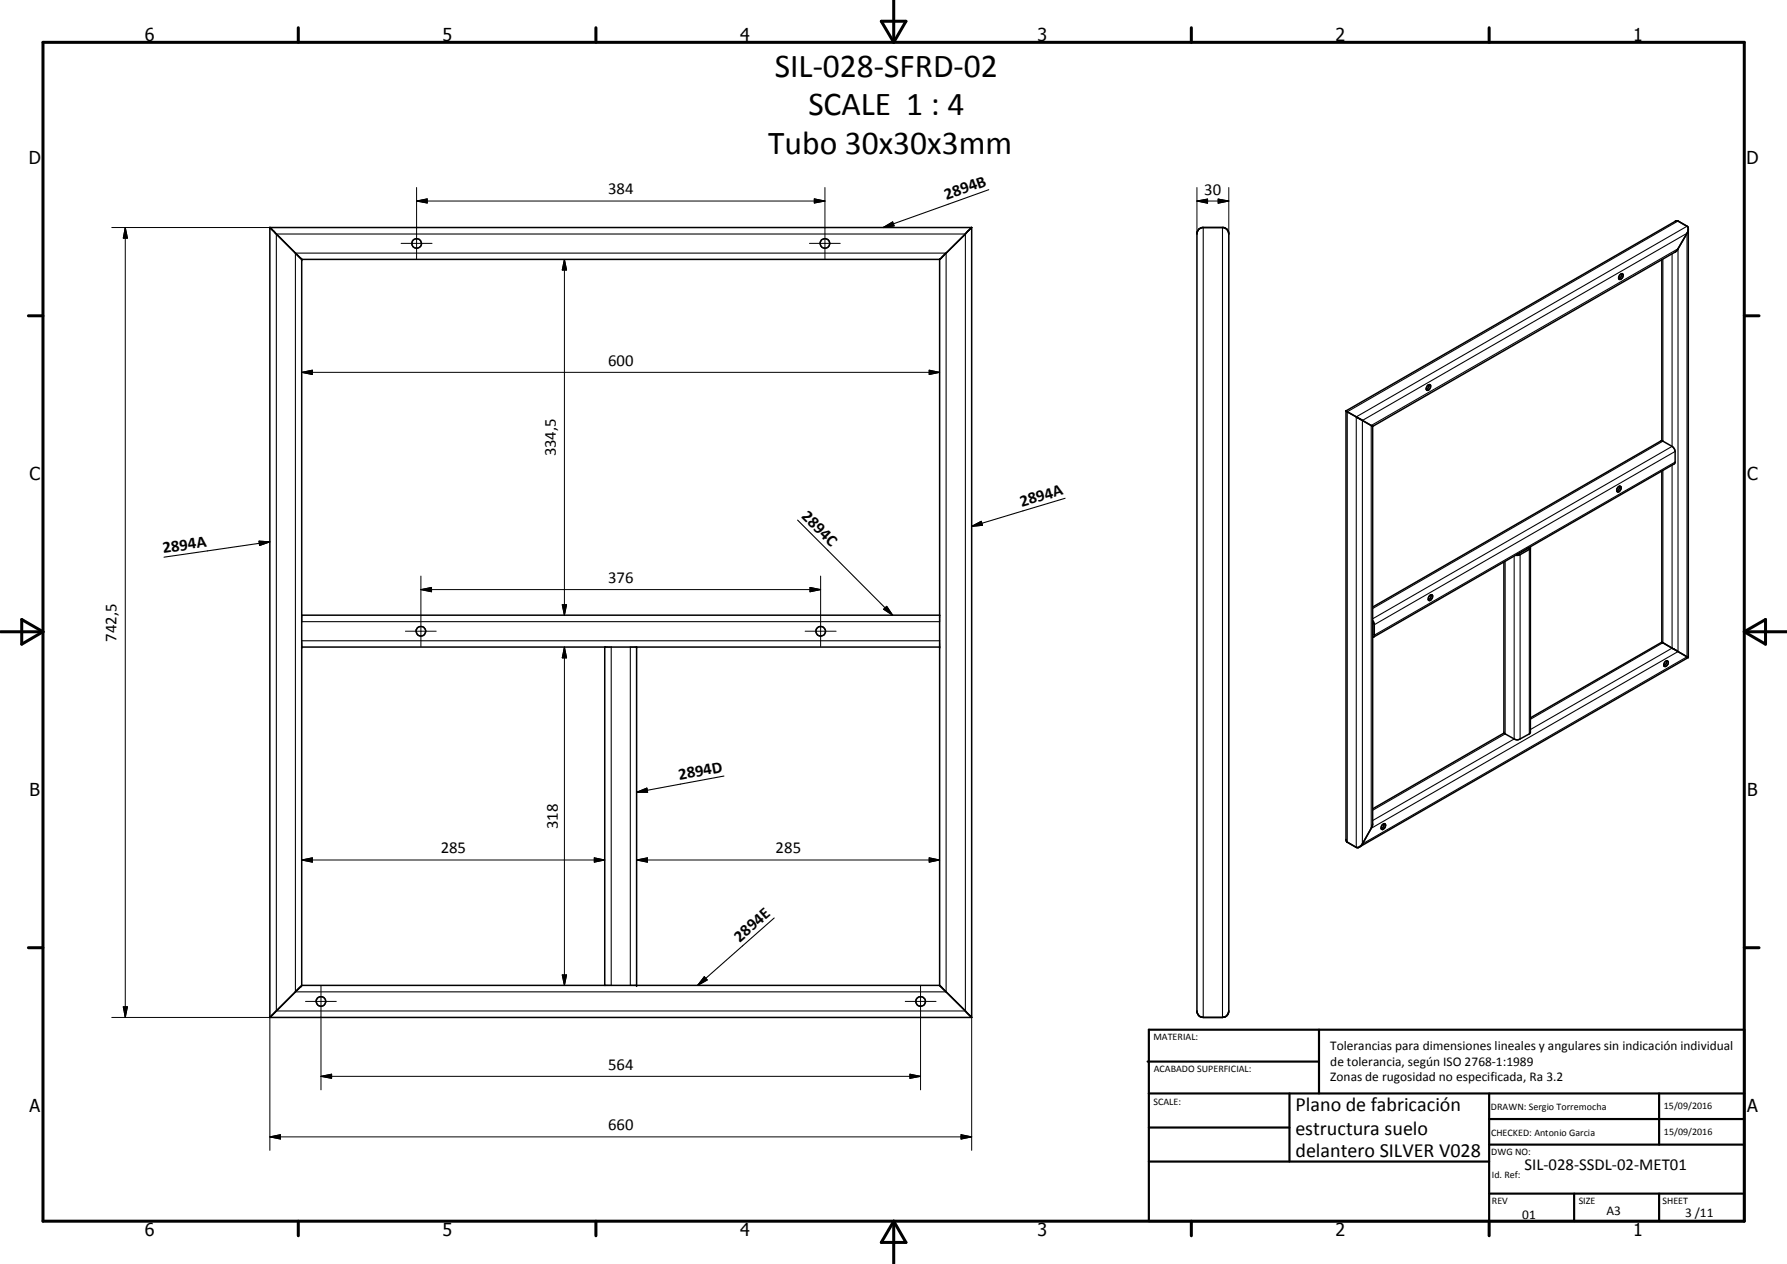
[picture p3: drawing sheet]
<svg xmlns="http://www.w3.org/2000/svg" width="420mm" height="297mm" viewBox="0 0 420 297" stroke-linecap="round" stroke-linejoin="round" font-family="sans-serif">
<g fill="none" stroke="#000" stroke-width=".35">
<path d="M63.4 53.5h165.1v185.6M63.4 53.5l7.5 7.5M63.4 53.5v185.6h165.1M228.4 53.5l-7.4 7.5M281.8 53.9l.9-.4h4.9a1.47 1.47 0 0 1 1.3 1.5v182.6a1.55 1.55 0 0 1-1.5 1.5l-4.9-.1-.7-.4-.4-.8v-183.1zM396.9 54.1l-2.5 4.6-.5 .5-71.2 41M70.9 61v170.6M70.9 61h150.1M220.9 61v170.6M380.8 64.7l.2-.3a.4 .4 0 0 1 .6 0 .4 .4 0 0 1 0 .6l-.5 .6-.4 .1-.1-.4zM381.3 64.3l-.1 .7-.6 .4M390.7 61v42.5"/>
<path d="M316.5 96.6l77.4-44.6 .6-.1 2.4 1.5v101.1l-77.3 44.6M316.5 96.6l6.2 3.6M316.5 96.6v100.7l.1 .5 2.3 1.3h.7M335.6 90.6l.6-.2a.77 .77 0 0 1 0 .9 .77 .77 0 0 1-.8 .3l-.1-.3zM336 90.4l-.1 .7-.5 .4M322.7 100.2v93.5l-.3 .9-2.1 3.7-.7 .8M380.6 114.3h.3a.82 .82 0 0 1 .1 .8 .82 .82 0 0 1-.7 .5l-.2-.4 .1-.4zM380.8 114.3v.3l-.2 .5-.5 .3M390.7 103.5l2.4 1.4 .6 .6 .2 .6-.2 2.9-70.8 40.7M390.7 103.5l-68 39.2M390.7 110.7v40.2M336.1 140l.6-.2a.83 .83 0 0 1 0 .9 .83 .83 0 0 1-.8 .4 .73 .73 0 0 1 .2-1.1z"/>
<path d="M336.5 139.8l-.1 .7-.6 .4M353.6 132.1v40.2M359.3 128.8l-2.5 1.4M359.8 128.5v43.6l-.2 .4-2.8 1.4-.8-.2-2.4-1.4M359.8 128.8l-.2 .3-2.4 1.3-.8 .1M70.9 144.6h150M70.9 152.1h150M142.2 152.1v79.5M149.7 152.1v79.5M322.7 146.5l.1 .1M322.7 145.8l.4 .8v2.9l-.4 .3M322.8 149.1l-.1 .1"/>
<path d="M390.7 150.9l6.2 3.6M390.7 150.9l-30.9 17.8M391.5 155.5a.46 .46 0 0 1 .7-.1 .46 .46 0 0 1-.1 .8 .47 .47 0 0 1-.4 .4 .47 .47 0 0 1-.5-.4zM391.9 155.3l-.2 .7-.5 .5M353.6 172.3l-30.9 17.8M325 193.8l.4-.3 .3 .1a.86 .86 0 0 1-.8 1.3l-.2-.4zM325.4 193.5l-.1 .8-.5 .4M70.9 231.6h150M70.9 231.6l-7.5 7.5M220.9 231.6l7.6 7.5"/>
<circle cx="98" cy="57.2" r="1.13"/>
<circle cx="194" cy="57.2" r="1.13"/>
<circle cx="99" cy="148.3" r="1.13"/>
<circle cx="193" cy="148.3" r="1.12"/>
<circle cx="75.5" cy="235.3" r="1.12"/>
<circle cx="216.5" cy="235.3" r="1.12"/>
</g>
<g fill="none" stroke="#000" stroke-width=".25">
<path d="M65 55h162v182.6h-162zM69.5 59.5h153v173.6h-153zM207.7 53.5l2.2-1.3 .3 .9zM232.5 44.6l-24.8 8.9M282.9 53.5v185.6M287.4 53.5v185.6M393.1 59.6v45.3l-70.4 40.5M394.5 51.9l-77.7 44.9v101.1M396.7 53.2l-77.8 44.8v101.1M391 60.9v42.8l-68.3 39.3M320.3 98.8l76.4-44v99.5l-76.4 44zM322.4 100l72.1-41.5v94.6l-72.1 41.5z"/>
<path d="M250.4 117.1l-21.9 6.6M391 110.5v40.5l-31.2 18M393.1 109.3v43l-33.3 19.1M393.9 106.1l-70.8 40.7M393.9 108.6l-70.8 40.7M60.9 127.2l2.5 .1-2.4 .9zM63.4 127.3l-24.8 3.6M187.5 122.2l22.4 22.4M228.5 123.7l2.2-1.2 .3 .9zM353.9 131.9v40.6l-31.2 17.9M356 130.7v43l-33.3 19.1M357.1 130.1h.1"/>
<path d="M357.4 130.3v43.4M359.2 128.8v.1M359.6 129.1v43.4M70.9 146.1h150M70.9 150.6h150M143.7 152.1v79.5M148.2 152.1v79.5M207.8 143.2l.7-.7 1.4 2.1zM322.7 149.1h.1M322.8 146.6l-.1 .1M149.7 186.2l2.4-1 .2 1zM170.2 182.4l-20.5 3.8"/>
<path d="M182 215.7l-18 15.9M165.6 229.5l.7 .8-2.3 1.3z"/>
</g>
<g fill="#000">
<circle cx="63.4" cy="53.5" r=".18"/>
<circle cx="70.9" cy="61" r=".18"/>
<circle cx="70.9" cy="152.1" r=".18"/>
<circle cx="149.7" cy="152.1" r=".18"/>
<circle cx="220.9" cy="152.1" r=".18"/>
<circle cx="390.7" cy="150.9" r=".18"/>
<circle cx="149.7" cy="231.6" r=".18"/>
</g>
<g fill="none" stroke="#000" stroke-width=".71">
<path d="M10.1 9.9h400v277.1h-400zM70.1 6.5v3.4M140.1 6.5v3.4M207.2 5h5.8l-2.9 4.9zM210.1 0v9.9M280.1 6.5v3.4M350.1 6.5v3.4M6.7 74.2h3.4M410.1 74.2h3.5M.1 148.5h10M5.1 145.6l5 2.9-5 2.9zM410.1 148.5h10"/>
<path d="M410.1 148.5l5-2.9v5.8zM6.7 222.7h3.4M410.1 222.7h3.5M70.1 287v3.4M140.1 287v3.4M210.1 287v10M210.1 287l2.9 5h-5.8zM280.1 287v3.4M350.1 287v3.4"/>
</g>
<g fill="none" stroke="#000" stroke-width=".51">
<path d="M269.8 249.5h40.3M270.1 242h140v45h-140zM270.1 257h140M303.2 257v16M310.1 242v15M350.1 257v30M390.1 257v12M270.1 265h33.1M270.1 273h80M350.1 269h60M350.1 263h60M350.1 280.5h60"/>
<path d="M370.1 280.5v6.5M390.1 280.5v6.5"/>
</g>
<g fill="none" stroke="#000" stroke-width=".24">
<path d="M26.3 53.5h37.1M29.5 53.5l.5 2.5h-1zM29.5 53.5v185.6M94.3 57.2h7.3M97.9 47.2l2.5-.5v1zM97.9 47.2h96.1M97.9 44.1v16.7M190.3 57.2h7.3M191.5 46.7l2.5 .5-2.5 .5zM194 44.1v16.7M281.4 47.2l2.5-.4v1zM281.4 47.2h7.5"/>
<path d="M281.4 44.1v10.9M286.4 46.8l2.5 .4-2.5 .6zM288.9 44.1v10.9M132.7 61l.5 2.5h-1zM132.7 61v83.6M70.9 87.5l2.5-.5v1zM70.9 87.5h150M218.5 87l2.4 .5-2.4 .5zM99 138.6l2.5-.6v1.1zM99 135.4v16.5M99 138.6h93.9M190.4 138l2.5 .6-2.5 .5z"/>
<path d="M192.9 135.4v16.5M95.3 148.3h7.3M132.2 142.1h1l-.5 2.5zM132.7 152.1l.5 2.5h-1zM132.7 152.1v79.5M189.3 148.3h7.3M70.9 202.1l2.5-.5v1zM70.9 202.1h71.3M139.7 201.6l2.5 .5-2.5 .5zM149.7 202.1l2.5-.5v1zM149.7 202.1h71.2M218.5 201.6l2.4 .5-2.4 .5z"/>
<path d="M26.3 239.1h37.1v31.2M29 236.6h1l-.5 2.5zM71.8 235.3h7.3M75.5 231.7v24.4M132.2 229.1h1l-.5 2.5zM212.8 235.3h7.3M216.4 231.7v24.4M228.5 239.1v31.2M75.5 252.9l2.5-.5v1zM75.5 252.9h140.9M213.9 252.4l2.5 .5-2.5 .5zM63.4 267.2l2.5-.5v1z"/>
<path d="M63.4 267.2h165.1M226 266.7l2.5 .5-2.5 .5z"/>
</g>
<g fill="#000">
<path d="M29.5 53.5l.5 2.5h-1zM97.9 47.2l2.5-.5v1zM191.5 46.7l2.5 .5-2.5 .5zM207.7 53.5l2.2-1.3 .3 .9zM281.4 47.2l2.5-.4v1zM286.4 46.8l2.5 .4-2.5 .6zM132.7 61l.5 2.5h-1zM70.9 87.5l2.5-.5v1zM218.5 87l2.4 .5-2.4 .5zM60.9 127.2l2.5 .1-2.4 .9zM99 138.6l2.5-.6v1.1zM190.4 138l2.5 .6-2.5 .5z"/>
<path d="M228.5 123.7l2.2-1.2 .3 .9zM132.2 142.1h1l-.5 2.5zM132.7 152.1l.5 2.5h-1zM207.8 143.2l.7-.7 1.4 2.1zM149.7 186.2l2.4-1 .2 1zM70.9 202.1l2.5-.5v1zM139.7 201.6l2.5 .5-2.5 .5zM149.7 202.1l2.5-.5v1zM218.5 201.6l2.4 .5-2.4 .5zM29 236.6h1l-.5 2.5zM132.2 229.1h1l-.5 2.5zM165.6 229.5l.7 .8-2.3 1.3z"/>
<path d="M75.5 252.9l2.5-.5v1zM213.9 252.4l2.5 .5-2.5 .5zM63.4 267.2l2.5-.5v1zM226 266.7l2.5 .5-2.5 .5z"/>
</g>
<g font-size="7.9">
<text x="182.2" y="18.1">SIL-028-SFRD-02</text>
<text x="190.1" y="27.1">SCALE 1 : 4</text>
<text x="180.6" y="36.1">Tubo 30x30x3mm</text>
</g>
<g font-size="4.7">
<text x="304.6" y="261.2">Plano de fabricación</text>
<text x="304.6" y="266.6">estructura suelo</text>
<text x="304.6" y="272">delantero SILVER V028</text>
</g>
<g font-size="4.2">
<text x="34" y="9.6">6</text>
<text x="104" y="9.6">5</text>
<text x="174" y="9.6">4</text>
<text x="244" y="9.6">3</text>
<text x="314" y="9.6">2</text>
<text x="384" y="9.6">1</text>
<text x="6.8" y="38.7">D</text>
<text x="410.6" y="38.7">D</text>
<text x="7" y="112.9">C</text>
<text x="410.8" y="112.9">C</text>
<text x="7" y="187.1">B</text>
<text x="410.8" y="187.1">B</text>
<text x="7" y="261.4">A</text>
<text x="410.8" y="261.4">A</text>
<text x="34" y="290.4">6</text>
<text x="104" y="290.4">5</text>
<text x="174" y="290.4">4</text>
<text x="244" y="290.4">3</text>
<text x="314" y="290.4">2</text>
<text x="384" y="290.4">1</text>
</g>
<g font-size="3.9">
<text x="143" y="45.7">384</text>
<text x="222.6" y="47" transform="rotate(-20 222.6 47)">2894B</text>
<text x="283.2" y="45.7">30</text>
<text x="143" y="86">600</text>
<text x="130.7" y="107.3" transform="rotate(-90 130.7 107.3)">334,5</text>
<text x="240.2" y="119.1" transform="rotate(-17 240.2 119.1)">2894A</text>
<text x="188.3" y="121.5" transform="rotate(45 188.3 121.5)">2894C</text>
<text x="38.4" y="129.9" transform="rotate(-8 38.4 129.9)">2894A</text>
<text x="143" y="137">376</text>
<text x="27.4" y="150.8" transform="rotate(-90 27.4 150.8)">742,5</text>
<text x="159.8" y="183.3" transform="rotate(-10 159.8 183.3)">2894D</text>
<text x="131.2" y="194.9" transform="rotate(-90 131.2 194.9)">318</text>
<text x="103.6" y="200.5">285</text>
<text x="182.4" y="200.5">285</text>
<text x="173.9" y="221.5" transform="rotate(-41 173.9 221.5)">2894E</text>
<text x="143" y="251.4">564</text>
<text x="143" y="265.6">660</text>
<text x="358.5" y="275">SIL-028-SSDL-02-MET01</text>
</g>
<g font-size="3.1">
<text x="312.7" y="246.8">Tolerancias para dimensiones lineales y angulares sin indicación individual</text>
<text x="312.7" y="250.4">de tolerancia, según ISO 2768-1:1989</text>
<text x="312.7" y="254">Zonas de rugosidad no especificada, Ra 3.2</text>
<text x="357.9" y="286.4">01</text>
<text x="377.7" y="285.6">A3</text>
<text x="396.2" y="285.9">3 /11</text>
</g>
<g font-size="2.4">
<text x="271.2" y="244.4">MATERIAL:</text>
<text x="271.3" y="252">ACABADO SUPERFICIAL:</text>
<text x="271.2" y="259.7">SCALE:</text>
<text x="350.6" y="260.8">DRAWN: Sergio Torremocha</text>
<text x="391.2" y="260.6">15/09/2016</text>
<text x="350.6" y="267">CHECKED: Antonio Garcia</text>
<text x="391.2" y="266.7">15/09/2016</text>
<text x="350.6" y="271.4">DWG NO:</text>
<text x="350.8" y="276.9">Id. Ref:</text>
<text x="350.8" y="282.8">REV</text>
<text x="371.2" y="282.9">SIZE</text>
<text x="390.9" y="282.9">SHEET</text>
</g>
</svg>
